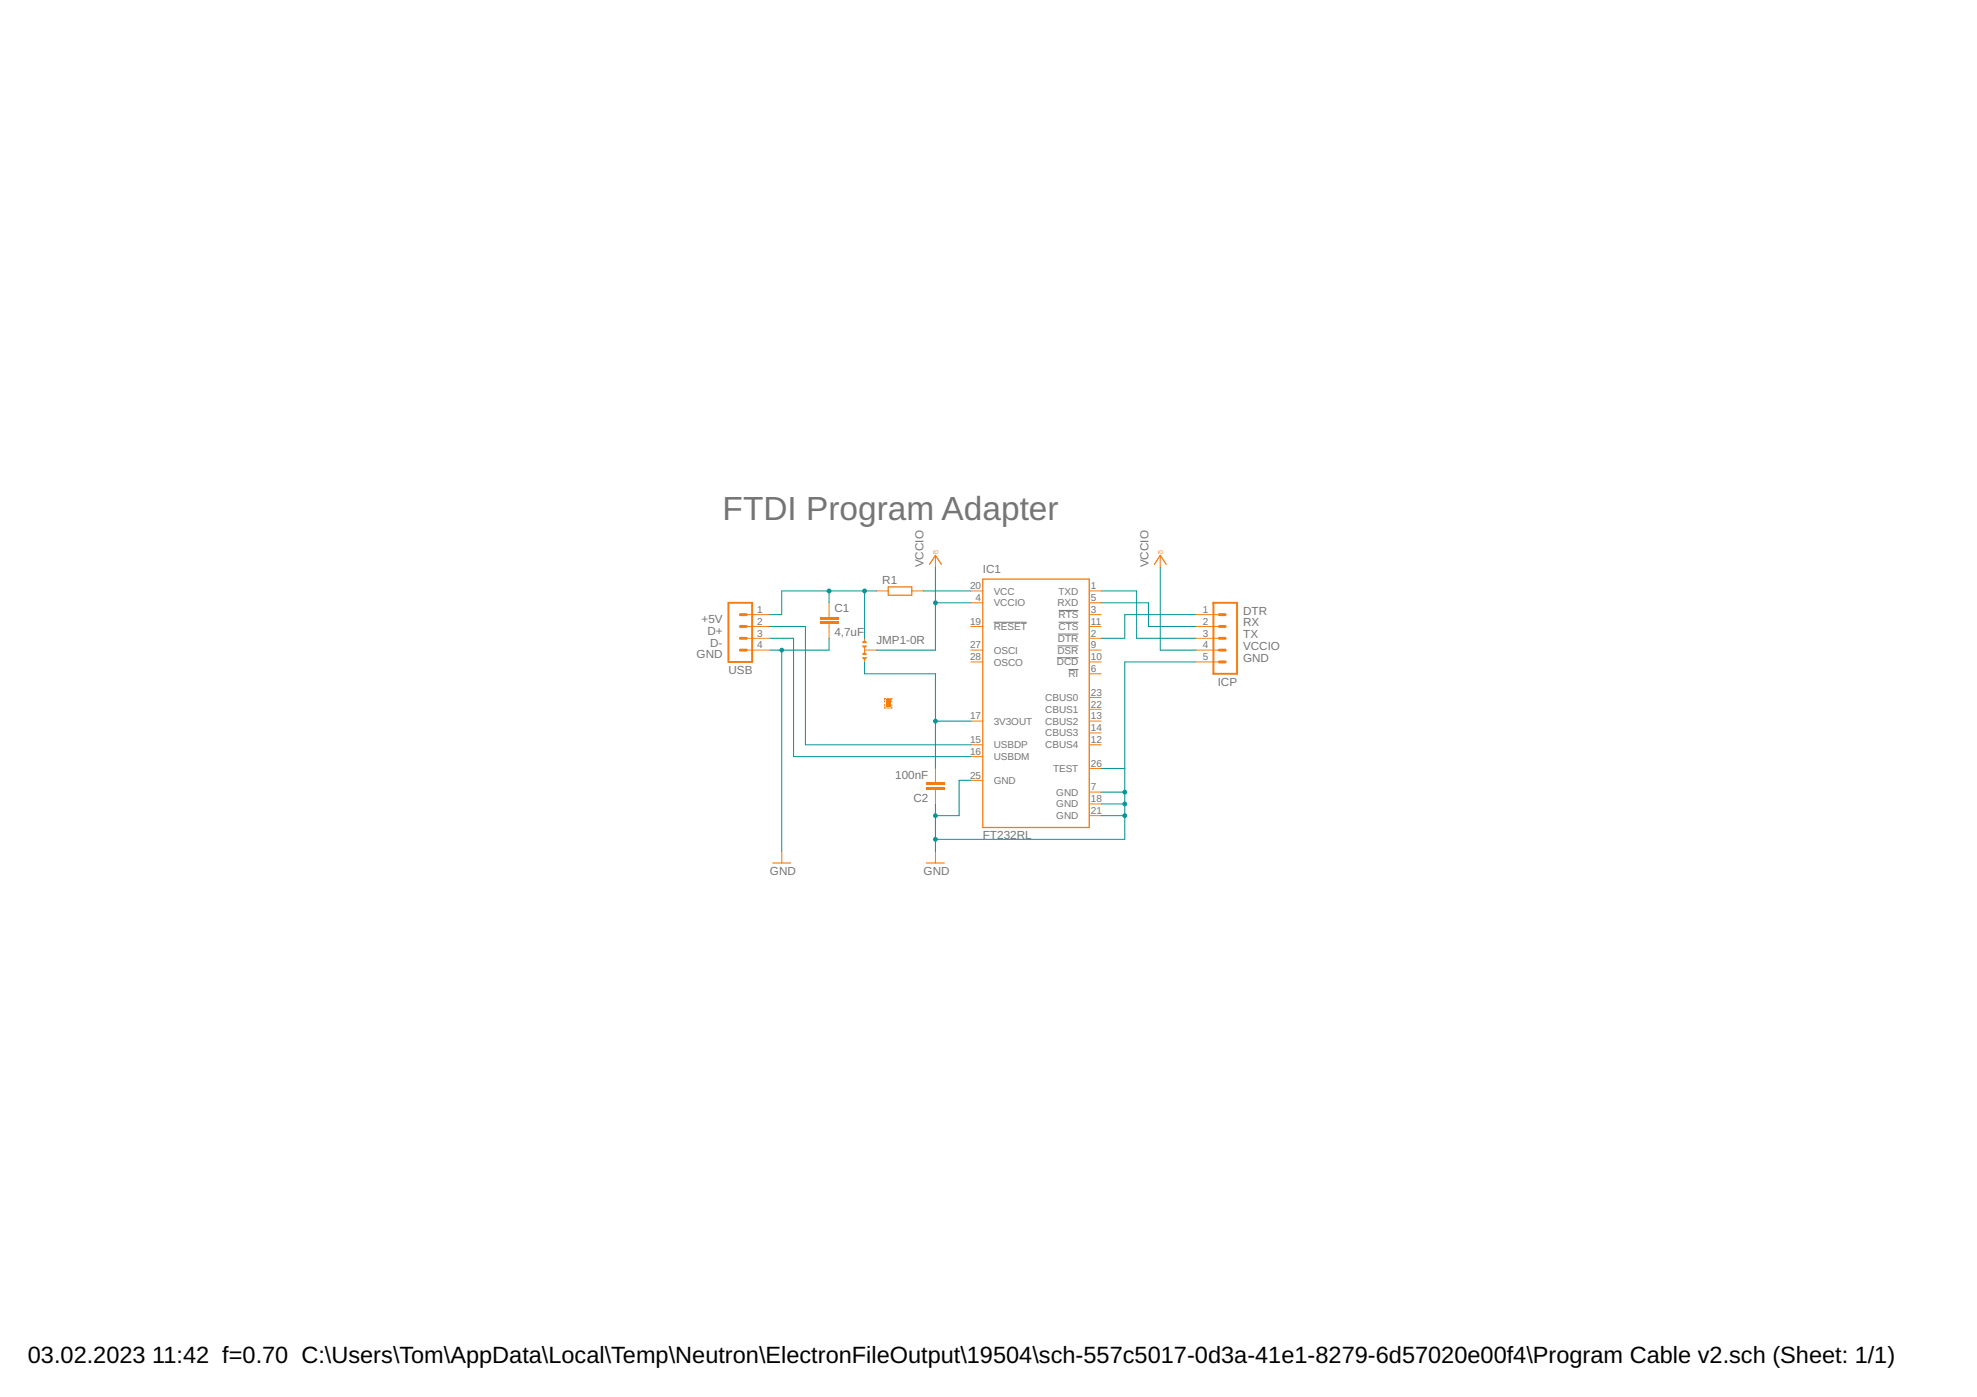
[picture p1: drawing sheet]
<svg xmlns="http://www.w3.org/2000/svg" width="297mm" height="210mm" viewBox="0 0 297 210" stroke-linecap="round" stroke-linejoin="round" font-family="sans-serif">
<path d="M149.3 93.5h5M158.8 98.8h3.2M158.9 97h3.1M159 95.3h3M159 93.5h3M159.1 91.7h2.9M160.5 100.6h1.5" fill="none" stroke="#757575" stroke-width=".15"/>
<path d="M133.5 88.2h3.5v1.2h-3.5zM139.7 84.8l.8-1.3 .9 1.3M147.7 87h16v37.3h-16zM173.4 84.8l.9-1.3 .9 1.3M116.1 129.7h2.7" fill="none" stroke="#f57c10" stroke-width=".19"/>
<g fill="none" stroke="#f57c10" stroke-width=".15">
<path d="M112.1 97.7h3.6M112.1 92.4h3.6M112.1 94.1h3.6M112.1 95.9h3.6M124.6 92.4v.3M124.6 93.8v.3M131.7 88.8h1.8M137 88.8h1.8M140.5 83.5v1.7M145.9 88.8h1.8M145.9 99.5h1.8M145.9 97.7h1.8"/>
<path d="M145.9 90.6h1.8M145.9 94.1h1.8M163.7 88.8h1.7M163.7 99.5h1.7M163.7 97.7h1.7M163.7 90.6h1.7M163.7 92.4h1.7M163.7 94.1h1.7M163.7 95.9h1.7M174.3 83.5v1.7M179.7 99.5h3.5M179.7 97.7h3.5"/>
<path d="M179.7 92.4h3.5M179.7 94.1h3.5M179.7 95.9h3.5M145.9 108.4h1.8M145.9 111.9h1.8M145.9 113.7h1.8M145.9 117.2h1.8M163.7 108.4h1.7M163.7 111.9h1.7M163.7 119h1.7M163.7 101.2h1.7M163.7 104.8h1.7"/>
<path d="M163.7 106.6h1.7M163.7 110.1h1.7M163.7 115.5h1.7M117.5 127.9v1.8M163.7 120.8h1.7M163.7 122.6h1.7"/>
</g>
<path d="M109.5 90.6h3.5v8.9h-3.5zM182.3 90.6h3.6v10.6h-3.6z" fill="none" stroke="#f57c10" stroke-width=".3"/>
<path d="M111.2 95.9h.9M111.2 94.1h.9M111.2 92.4h.9M111.2 97.7h.9M183.2 95.9h.9M183.2 94.1h.9M183.2 92.4h.9M183.2 97.7h.9M183.2 99.5h.9" fill="none" stroke="#f57c10" stroke-width=".44"/>
<path d="M123.1 93.6h2.9" fill="none" stroke="#f57c10" stroke-width=".34"/>
<path d="M123.1 93.4h2.9v.4h-2.9zM123.1 93.4v.4h2.9v-.4z" fill="#f57c10"/>
<path d="M123.1 92.9h2.9" fill="none" stroke="#f57c10" stroke-width=".34"/>
<path d="M123.1 92.7h2.9v.3h-2.9zM123.1 92.7v.3h2.9v-.3z" fill="#f57c10"/>
<path d="M124.6 90.6v1.8M124.6 94.1v1.8M140.5 117.2v.4M140.5 118.7v.3" fill="none" stroke="#f57c10" stroke-width=".15"/>
<path d="M139.1 117.8h2.9" fill="none" stroke="#f57c10" stroke-width=".34"/>
<path d="M139.1 117.6h2.9v.3h-2.9zM139.1 117.6v.3h2.9v-.3z" fill="#f57c10"/>
<path d="M139.1 118.5h2.9" fill="none" stroke="#f57c10" stroke-width=".34"/>
<path d="M139.1 118.3h2.9v.3h-2.9zM139.1 118.3v.3h2.9v-.3z" fill="#f57c10"/>
<path d="M129.9 95.9v.5M129.9 97.3v.7M129.9 98.9v.6M140.5 115.5v1.7M140.5 119v1.8M140.5 127.9v1.8" fill="none" stroke="#f57c10" stroke-width=".15"/>
<path d="M139.2 129.7h2.7" fill="none" stroke="#f57c10" stroke-width=".19"/>
<g fill="#f57c10">
<path d="M129.6 96.4a.35 .35 0 0 1 .4-.1 .35 .35 0 0 1 .2 .3h-.7z" fill-rule="evenodd"/>
<path d="M129.6 98.2a.35 .35 0 0 1 .4-.2 .35 .35 0 0 1 .2 .4h-.7z" fill-rule="evenodd"/>
<path d="M129.5 97h.7a.35 .35 0 0 1-.3 .3 .35 .35 0 0 1-.4-.3z" fill-rule="evenodd"/>
<path d="M129.5 98.7h.7a.35 .35 0 0 1-.3 .4 .35 .35 0 0 1-.4-.4z" fill-rule="evenodd"/>
</g>
<g fill="#f57c10">
<path d="M129.6 96.4l.4-.1 .2 .3h-.7zM129.6 96.4l-.1 .2h.7l-.2-.3z"/>
<path d="M129.6 98.2l.3-.2 .1 .1 .2 .3h-.7zM129.6 98.2l-.1 .2h.7l-.2-.3-.1-.1z"/>
<path d="M129.5 97h.7l-.3 .3-.3-.1zM129.5 97l.1 .2 .3 .1 .3-.3z"/>
<path d="M129.5 98.7h.7v.1l-.3 .3-.3-.1zM129.5 98.7l.1 .3 .3 .1 .3-.3v-.1z"/>
</g>
<path d="M129.9 97.7h1.8M132.9 106.2v.2h.2M132.9 105.3v.2M132.9 105.9v.1M133.1 105h-.2v.2M133.3 105h.3M133.3 106.4h.3M133.8 105h.2v.2M134 106.2v.2h-.2M134 105.3v.2M134 105.9v.1" fill="none" stroke="#f57c10" stroke-width=".15"/>
<path d="M133.1 105.2h.7v1h-.7z" fill-rule="evenodd" fill="#f57c10"/>
<path d="M133.1 105.2h.7v1h-.7zM133.1 105.2v1h.7v-1z" fill="#f57c10"/>
<path d="M138.8 88.8h7.1M140.5 90.6h5.4M140.5 85.2v12.5h-8.8" fill="none" stroke="#009292" stroke-width=".15"/>
<circle cx="140.5" cy="90.6" r=".36" fill="#009292"/>
<path d="M140.2 90.6a.36 .36 0 0 1 .7 0 .36 .36 0 0 1-.7 0zM140.2 90.6a.36 .36 0 0 0 .7 0 .36 .36 0 0 0-.7 0z" fill="#009292"/>
<path d="M129.9 99.5v1.7h10.6v14.3M174.3 85.2v12.5h5.4M140.5 108.4h5.4" fill="none" stroke="#009292" stroke-width=".15"/>
<circle cx="140.5" cy="108.4" r=".36" fill="#009292"/>
<path d="M140.2 108.4a.36 .36 0 0 1 .7 0 .36 .36 0 0 1-.7 0zM140.2 108.4a.36 .36 0 0 0 .7 0 .36 .36 0 0 0-.7 0z" fill="#009292"/>
<path d="M124.6 88.8v1.8M131.7 88.8h-14.2v3.6h-1.8" fill="none" stroke="#009292" stroke-width=".15"/>
<circle cx="124.6" cy="88.8" r=".36" fill="#009292"/>
<path d="M124.2 88.8a.36 .36 0 0 1 .7 0 .36 .36 0 0 1-.7 0zM124.2 88.8a.36 .36 0 0 0 .7 0 .36 .36 0 0 0-.7 0z" fill="#009292"/>
<path d="M129.9 88.8v7.1" fill="none" stroke="#009292" stroke-width=".15"/>
<circle cx="129.9" cy="88.8" r=".36" fill="#009292"/>
<path d="M129.5 88.8a.4 .4 0 0 1 .8 0 .4 .4 0 0 1-.8 0zM129.5 88.8a.4 .4 0 0 0 .8 0 .4 .4 0 0 0-.8 0z" fill="#009292"/>
<path d="M117.5 97.7v30.2M124.6 95.9v1.8h-8.9" fill="none" stroke="#009292" stroke-width=".15"/>
<circle cx="117.5" cy="97.7" r=".36" fill="#009292"/>
<path d="M117.1 97.7a.36 .36 0 0 1 .7 0 .36 .36 0 0 1-.7 0zM117.1 97.7a.36 .36 0 0 0 .7 0 .36 .36 0 0 0-.7 0z" fill="#009292"/>
<path d="M145.9 117.2h-1.8v5.4h-3.6M140.5 120.8v7.1" fill="none" stroke="#009292" stroke-width=".15"/>
<circle cx="140.5" cy="122.6" r=".36" fill="#009292"/>
<path d="M140.2 122.6a.36 .36 0 0 1 .7 0 .36 .36 0 0 1-.7 0zM140.2 122.6a.36 .36 0 0 0 .7 0 .36 .36 0 0 0-.7 0z" fill="#009292"/>
<path d="M169 122.6v3.5h-28.5" fill="none" stroke="#009292" stroke-width=".15"/>
<circle cx="140.5" cy="126.1" r=".36" fill="#009292"/>
<path d="M140.2 126.1a.36 .36 0 0 1 .7 0 .36 .36 0 0 1-.7 0zM140.2 126.1a.36 .36 0 0 0 .7 0 .36 .36 0 0 0-.7 0z" fill="#009292"/>
<path d="M165.4 115.5h3.6v7.1M165.4 119h3.6" fill="none" stroke="#009292" stroke-width=".15"/>
<circle cx="169" cy="119" r=".36" fill="#009292"/>
<path d="M168.6 119a.4 .4 0 0 1 .8 0 .4 .4 0 0 1-.8 0zM168.6 119a.4 .4 0 0 0 .8 0 .4 .4 0 0 0-.8 0z" fill="#009292"/>
<path d="M165.4 120.8h3.6" fill="none" stroke="#009292" stroke-width=".15"/>
<circle cx="169" cy="120.8" r=".36" fill="#009292"/>
<path d="M168.6 120.8a.4 .4 0 0 1 .8 0 .4 .4 0 0 1-.8 0zM168.6 120.8a.4 .4 0 0 0 .8 0 .4 .4 0 0 0-.8 0z" fill="#009292"/>
<path d="M165.4 122.6h3.6" fill="none" stroke="#009292" stroke-width=".15"/>
<circle cx="169" cy="122.6" r=".36" fill="#009292"/>
<path d="M168.6 122.6a.4 .4 0 0 1 .8 0 .4 .4 0 0 1-.8 0zM168.6 122.6a.4 .4 0 0 0 .8 0 .4 .4 0 0 0-.8 0z" fill="#009292"/>
<path d="M115.7 94.1h5.3v17.8h24.9M115.7 95.9h3.5v17.8h26.7M165.4 90.6h7.2v3.5h7.1M165.4 88.8h5.4v7.1h8.9M179.7 99.5h-10.7v16M179.7 92.4h-10.7v3.5h-3.6" fill="none" stroke="#009292" stroke-width=".15"/>
<text font-size="5" fill="#757575" x="108.6" y="78.1">FTDI Program Adapter</text>
<g font-size="3.5">
<text x="4.2" y="204.7">03.02.2023</text>
<text x="22.9" y="204.7">11:42 f=0.70 C:\Users\Tom\AppData\Local\Temp\Neutron\ElectronFileOutput\19504\sch-557c5017-0d3a-41e1-8279-6d57020e00f4\Program Cable v2.sch (Sheet: 1/1)</text>
</g>
<g font-size="1.8" fill="#757575">
<text x="132.6" y="87.8">R1</text>
<text x="138.8" y="85.2" transform="rotate(-90 138.8 85.2)">VCCIO</text>
<text x="147.7" y="86.1">IC1</text>
<text x="172.5" y="85.2" transform="rotate(-90 172.5 85.2)">VCCIO</text>
<text x="105.4" y="93.6">+5V</text>
<text x="106.3" y="95.4">D+</text>
<text x="125.4" y="95.6">4,7uF</text>
<text x="125.4" y="92">C1</text>
<text x="186.8" y="94.1">RX</text>
<text x="186.8" y="95.9">TX</text>
<text x="186.8" y="92.4">DTR</text>
<text x="104.6" y="98.9">GND</text>
<text x="106.7" y="97.2">D-</text>
<text x="109.5" y="101.2">USB</text>
<text x="131.7" y="96.8">JMP1-0R</text>
<text x="186.8" y="97.7">VCCIO</text>
<text x="186.8" y="99.5">GND</text>
<text x="183" y="103">ICP</text>
<text x="134.5" y="117">100nF</text>
<text x="137.2" y="120.5">C2</text>
<text x="115.7" y="131.4">GND</text>
<text x="138.8" y="131.4">GND</text>
<text x="147.7" y="126.1">FT232RL</text>
</g>
<g font-size="1.5" fill="#757575">
<text x="145.8" y="88.6">20</text>
<text x="149.3" y="89.3">VCC</text>
<text x="159" y="89.3">TXD</text>
<text x="163.9" y="88.6">1</text>
<text x="113.8" y="92.1">1</text>
<text x="113.8" y="93.9">2</text>
<text x="113.8" y="95.7">3</text>
<text x="145.8" y="93.9">19</text>
<text x="146.6" y="90.3">4</text>
<text x="149.3" y="91.1">VCCIO</text>
<text x="149.3" y="94.7">RESET</text>
<text x="158.9" y="91.1">RXD</text>
<text x="159" y="94.7">CTS</text>
<text x="159.1" y="92.9">RTS</text>
<text x="163.9" y="90.3">5</text>
<text x="163.9" y="92.1">3</text>
<text x="163.9" y="93.9">11</text>
<text x="163.9" y="95.7">2</text>
<text x="180.7" y="92.1">1</text>
<text x="180.7" y="93.9">2</text>
<text x="180.7" y="95.7">3</text>
<text x="113.8" y="97.4">4</text>
<text x="145.8" y="99.2">28</text>
<text x="145.8" y="97.4">27</text>
<text x="149.3" y="100">OSCO</text>
<text x="149.3" y="98.2">OSCI</text>
<text x="158.8" y="100">DCD</text>
<text x="158.9" y="98.2">DSR</text>
<text x="159" y="96.4">DTR</text>
<text x="160.5" y="101.8">RI</text>
<text x="163.9" y="97.4">9</text>
<text x="163.9" y="99.2">10</text>
<text x="163.9" y="101">6</text>
<text x="180.7" y="97.4">4</text>
<text x="180.7" y="99.2">5</text>
<text x="157" y="105.3">CBUS0</text>
<text x="157" y="107.1">CBUS1</text>
<text x="163.9" y="104.5">23</text>
<text x="163.9" y="106.3">22</text>
<text x="145.8" y="108.1">17</text>
<text x="145.8" y="111.7">15</text>
<text x="145.8" y="113.4">16</text>
<text x="149.3" y="108.9">3V3OUT</text>
<text x="149.3" y="112.4">USBDP</text>
<text x="157" y="108.9">CBUS2</text>
<text x="157" y="110.7">CBUS3</text>
<text x="157" y="112.4">CBUS4</text>
<text x="163.9" y="108.1">13</text>
<text x="163.9" y="109.9">14</text>
<text x="163.9" y="111.7">12</text>
<text x="145.8" y="117">25</text>
<text x="149.3" y="114.2">USBDM</text>
<text x="149.3" y="117.8">GND</text>
<text x="158.2" y="116">TEST</text>
<text x="158.7" y="119.5">GND</text>
<text x="163.9" y="118.8">7</text>
<text x="163.9" y="115.2">26</text>
<text x="158.7" y="121.3">GND</text>
<text x="158.7" y="123.1">GND</text>
<text x="163.9" y="120.5">18</text>
<text x="163.9" y="122.3">21</text>
</g>
<g font-size=".8" fill="#f57c10">
<text x="140.2" y="83.3">IO</text>
<text x="174" y="83.3">IO</text>
</g>
</svg>
